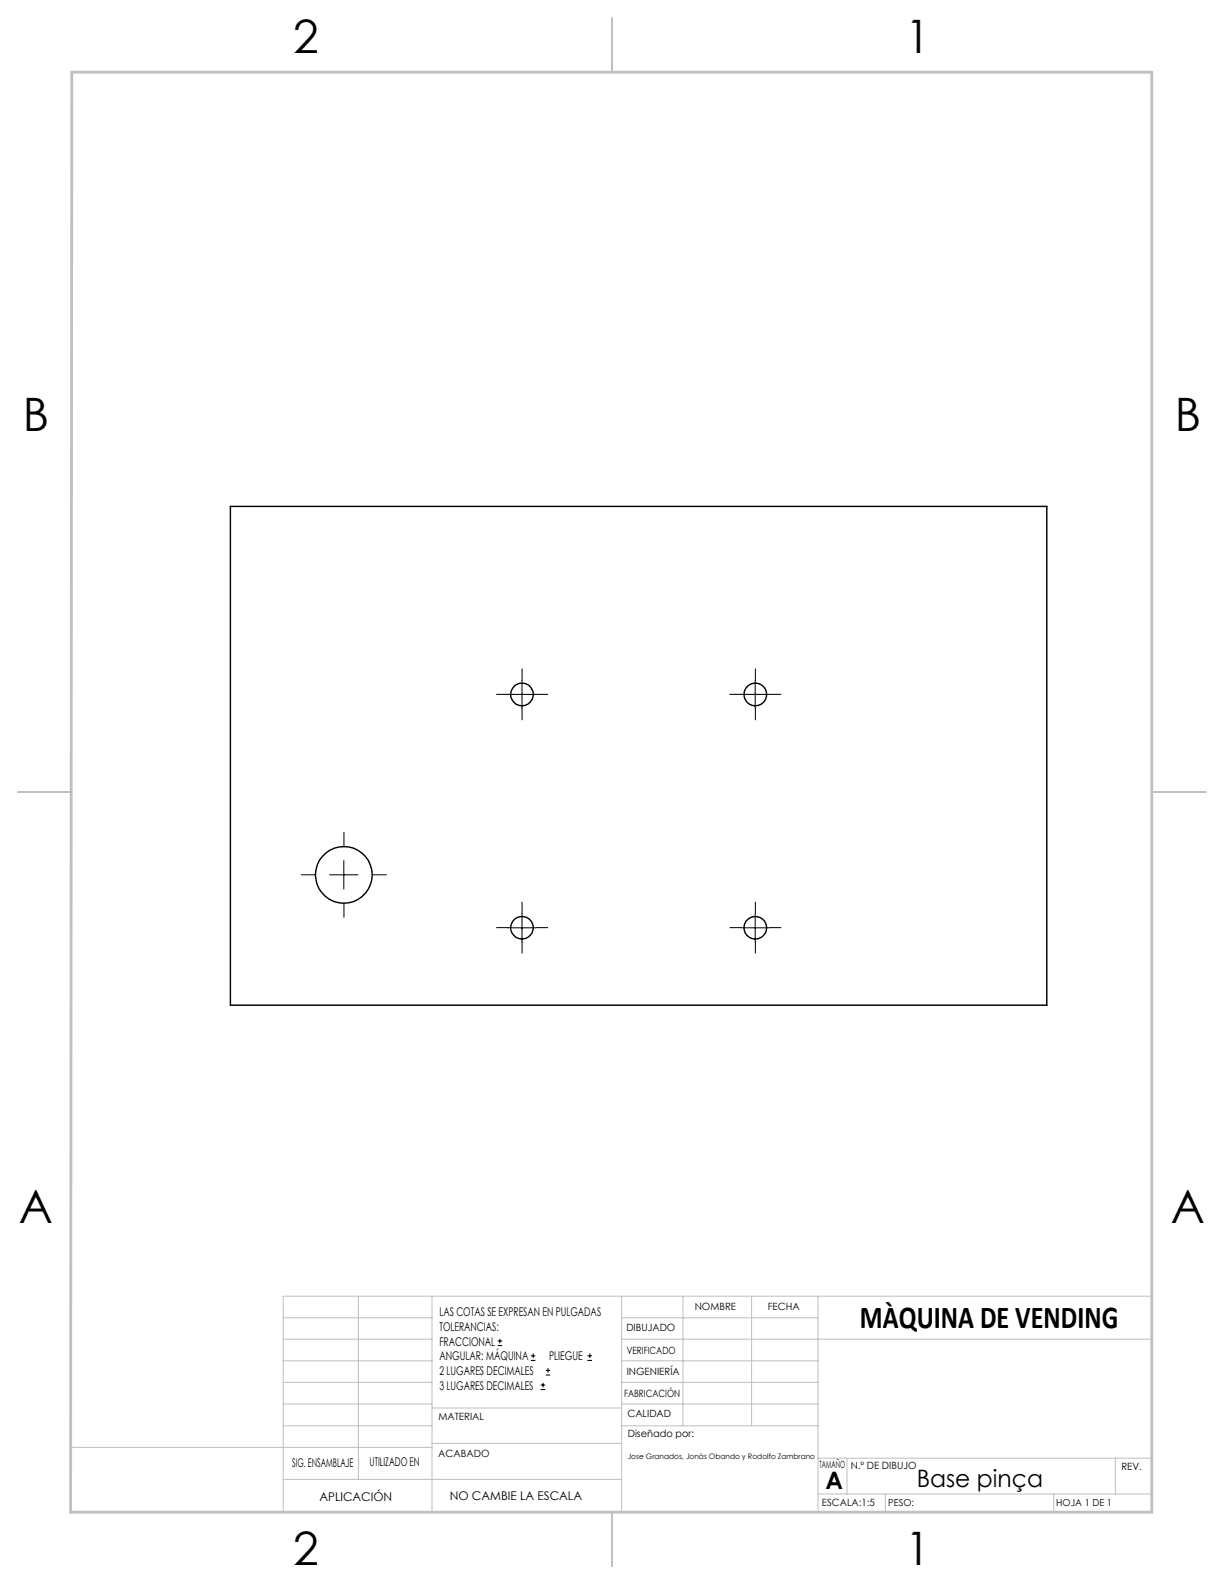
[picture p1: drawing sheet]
<svg xmlns="http://www.w3.org/2000/svg" width="216mm" height="279mm" viewBox="0 0 216 279" stroke-linecap="round" stroke-linejoin="round" font-family="sans-serif">
<g fill="none" stroke="#c0c0c0" stroke-width=".18">
<path d="M50 232.4h26.2M50 236.2h26.2M63.2 228.6v32.3M76.2 228.6v38.1M109.6 228.6v38.1M109.6 232.4h34.7M109.6 236.2h93.6M120.5 228.6v22.9M132.6 228.6v22.9M144.3 228.6v38.1M203.2 228.6h-153.2v38.1M12.5 255.3h63.7"/>
<path d="M50 243.8h26.2M50 251.5h26.2M50 240h26.2M50 247.7h26.2M76.2 254.6h33.4M76.2 248.4h33.4M109.6 243.8h34.7M109.6 251.5h34.7M109.6 240h34.7M109.6 247.7h34.7M144.3 257.2h58.9M149.4 257.2v6.3"/>
<path d="M196.7 257.2v6.3M50 260.9h59.6M144.3 263.5h58.9M156.2 263.5v3.2M185.9 263.5v3.2"/>
</g>
<path d="M108 3.2v9.5M3.1 139.7h9.6M203.2 139.7h9.5M108 266.7v9.6" fill="none" stroke="#c0c0c0" stroke-width=".25"/>
<path d="M12.7 12.7h190.5v254h-190.7z" fill="none" stroke="#c0c0c0" stroke-width=".5"/>
<g fill="none" stroke="#000" stroke-width=".18" stroke-dasharray="15.2 1.3 1.3 1.3">
<path d="M92.1 120v-2M133.2 120v-2M89.6 122.5h-2M92.1 125v2M94.6 122.5h2M130.7 122.5h-2M133.2 125v2M135.7 122.5h2M55.7 154.3h-2.5M60.7 149.3v-2.5M60.7 159.3v2.5M65.7 154.3h2.5"/>
<path d="M89.6 163.6h-2M92.1 161.1v-2M92.1 166.1v2M94.6 163.6h2M130.7 163.6h-2M133.2 161.1v-2M133.2 166.1v2M135.7 163.6h2"/>
</g>
<g fill="none" stroke="#000" stroke-width=".18">
<path d="M92.1 120v5M133.2 120v5M89.6 122.5h5M130.7 122.5h5M58.1 154.3h5M60.6 151.8v5M89.6 163.7h5M92.1 161.1v5.1M130.7 163.7h5M133.2 161.1v5.1M87.8 237.3h.8M87.8 236.5h.8"/>
<path d="M88.2 236.1v.9M93.6 240h.8M93.6 239.1h.8M94.1 238.7v.8M103.6 240h.8M103.6 239.1h.8M104 238.7v.8M95.4 245.1h.8M95.4 244.3h.8M95.8 243.9v.8M96.3 242.5h.7M96.3 241.7h.7"/>
<path d="M96.7 241.3v.8"/>
</g>
<g fill="none" stroke="#000" stroke-width=".25">
<path d="M40.6 89.3h144v88h-144z"/>
<circle cx="92.1" cy="122.5" r="1.99"/>
<circle cx="133.2" cy="122.5" r="2"/>
<circle cx="60.6" cy="154.3" r="5"/>
<circle cx="92.1" cy="163.6" r="1.99"/>
<circle cx="133.2" cy="163.6" r="2"/>
</g>
<g font-size="8.1">
<text x="51.7" y="9.3">2</text>
<text x="159.7" y="9.3">1</text>
<text x="4" y="76">B</text>
<text x="207.2" y="76">B</text>
<text x="3.3" y="215.7">A</text>
<text x="206.5" y="215.7">A</text>
<text x="51.7" y="276">2</text>
<text x="159.7" y="276">1</text>
</g>
<text font-size="5.6" x="151.7" y="234.3">MÀQUINA DE VENDING</text>
<g font-size="4.2">
<text x="145.6" y="262.7">A</text>
<text x="161.7" y="262.4">Base pinça</text>
</g>
<g font-size="2.1">
<text x="77.5" y="232.2">LAS COTAS SE EXPRESAN EN PULGADAS</text>
<text x="77.5" y="234.7">TOLERANCIAS:</text>
<text x="77.5" y="237.3">FRACCIONAL</text>
<text x="77.5" y="239.9">ANGULAR: MÁQUINA</text>
<text x="96.9" y="239.9">PLIEGUE</text>
<text x="77.5" y="242.5">2 LUGARES DECIMALES</text>
<text x="77.5" y="245.1">3 LUGARES DECIMALES</text>
<text x="51.5" y="258.7">SIG. ENSAMBLAJE</text>
<text x="65.2" y="258.6">UTILIZADO EN</text>
<text x="56.3" y="264.8">APLICACIÓN</text>
<text x="79.3" y="264.6">NO CAMBIE LA ESCALA</text>
</g>
<g font-size="1.8">
<text x="122.5" y="231.1">NOMBRE</text>
<text x="135.4" y="231.1">FECHA</text>
<text x="110.5" y="234.8">DIBUJADO</text>
<text x="110.5" y="238.9">VERIFICADO</text>
<text x="110.6" y="242.5">INGENIERÍA</text>
<text x="77.3" y="250.5">MATERIAL</text>
<text x="110.1" y="246.4">FABRICACIÓN</text>
<text x="110.7" y="250">CALIDAD</text>
<text x="77.3" y="257">ACABADO</text>
<text x="110.7" y="253.5">Diseñado por:</text>
<text x="144.5" y="258.9">TAMAÑO</text>
<text x="150.1" y="259.1">N.º DE DIBUJO</text>
<text x="197.8" y="259.2">REV.</text>
<text x="145" y="265.7">ESCALA:1:5</text>
</g>
<g font-size="1.7">
<text x="156.7" y="265.7">PESO:</text>
<text x="186.3" y="265.7">HOJA 1 DE 1</text>
</g>
<text font-size="1.3" x="110.7" y="257.4">Jose Granados, Jonàs Obando y Rodolfo Zambrano</text>
</svg>
